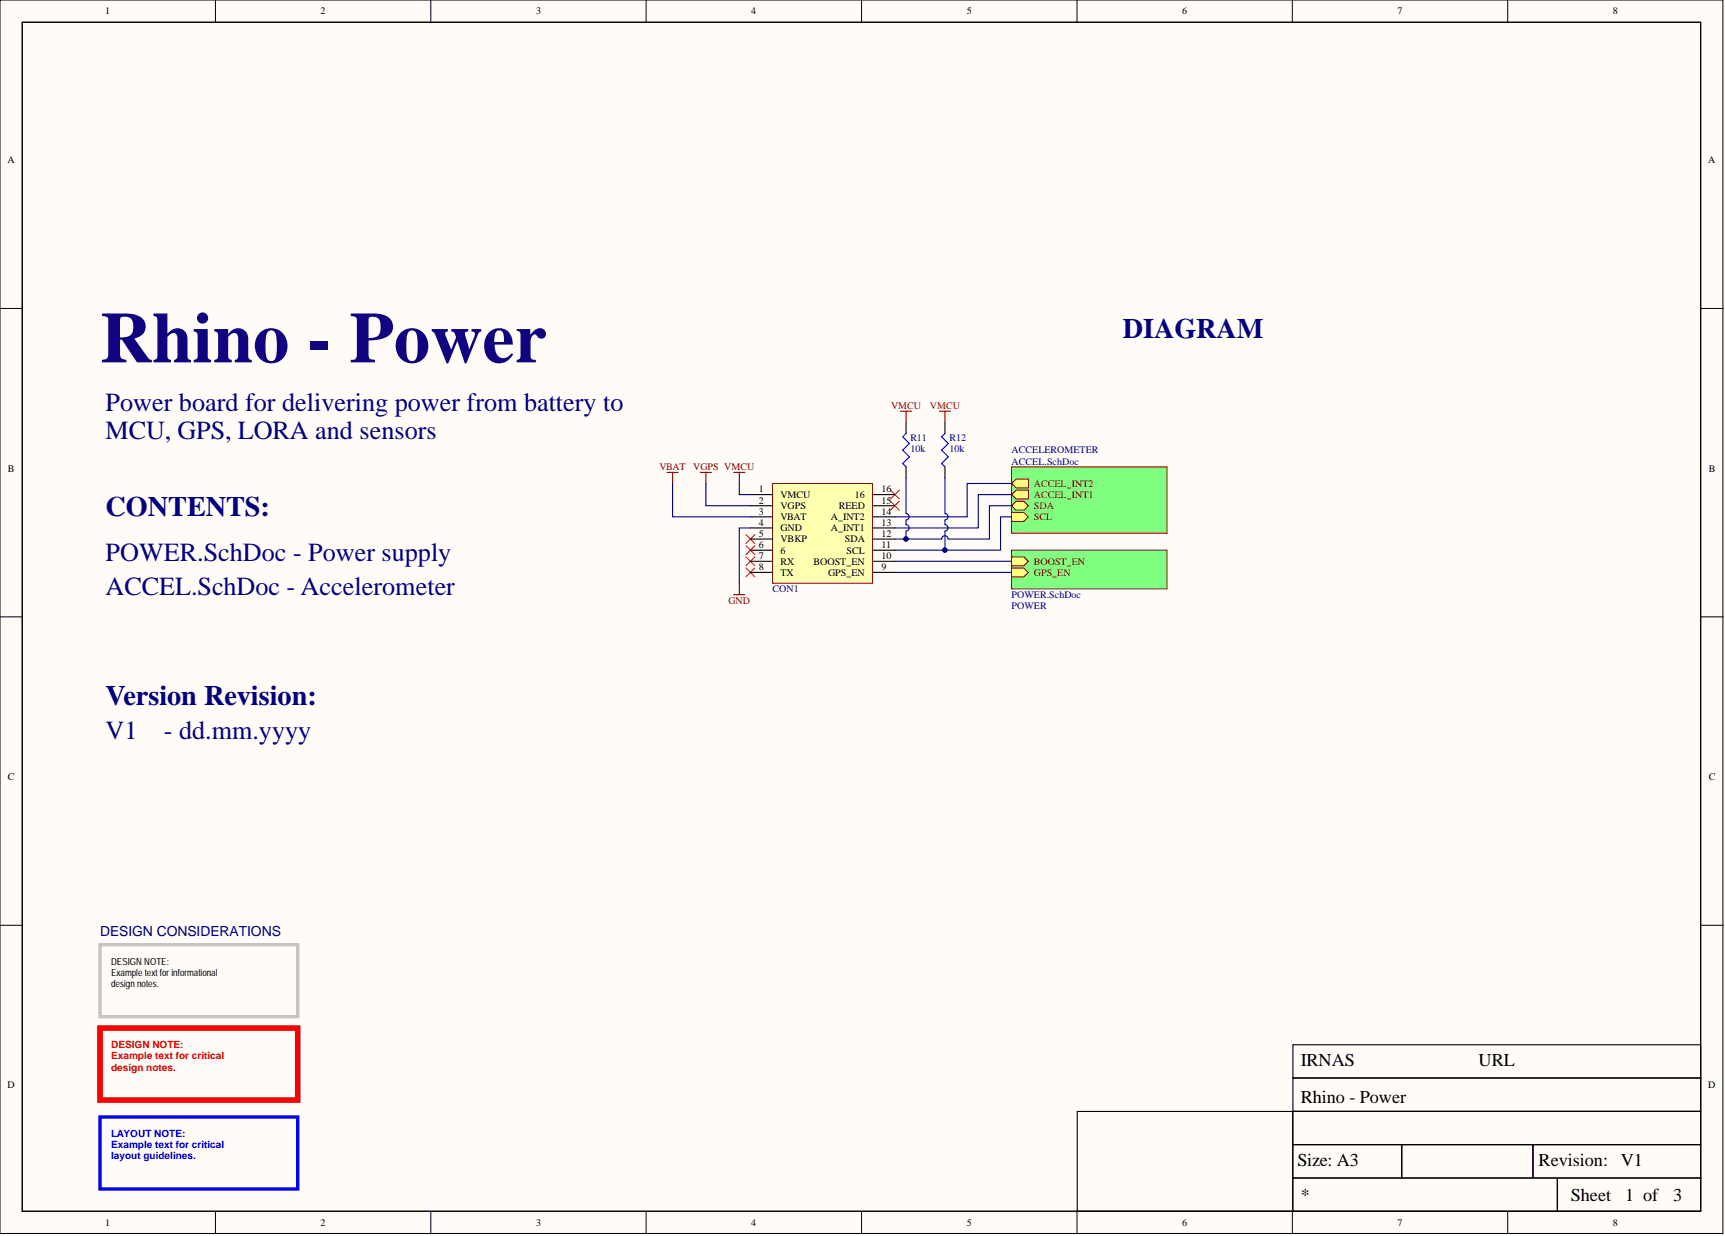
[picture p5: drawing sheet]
<svg xmlns="http://www.w3.org/2000/svg" width="393mm" height="282mm" viewBox="0 0 393 282" stroke-linecap="round" stroke-linejoin="round" font-family="sans-serif">
<g fill="#fffcf8" stroke="#000" stroke-width=".23">
<path d="M0 0h392.9v281.3h-392.9z"/>
<path d="M5.1 5.1h382.7v271.1h-382.7z"/>
</g>
<g fill="none" stroke="#000" stroke-width=".23">
<path d="M49.1 0v5.1M98.2 0v5.1M147.3 0v5.1M196.5 0v5.1M245.6 0v5.1M294.7 0v5.1M343.8 0v5.1M0 70.3h5.1M387.9 70.3h5M0 140.7h5.1M387.9 140.7h5M0 211h5.1"/>
<path d="M387.9 211h5M49.1 276.3v5M98.2 276.3v5M147.3 276.3v5M196.5 276.3v5M245.6 276.3v5M294.7 276.3v5M343.8 276.3v5"/>
</g>
<path d="M5.1 5.1h382.7v271.1h-382.7zM294.8 238.3h93v7.5h-93zM245.6 253.5h49.2v22.7h-49.2zM294.8 253.5h93v7.5h-93zM294.8 245.9h93v7.5h-93zM294.8 261.1h24.8v7.5h-24.8zM294.8 268.7h60.3v7.5h-60.3zM319.7 261.1h29.8v7.5h-29.8zM349.6 261.1h38.2v7.5h-38.2zM355.2 268.7h32.6v7.5h-32.6z" fill="none" stroke="#000" stroke-width=".25"/>
<path d="M22.8 215.4h45.1v16.5h-45.1z" fill="none" stroke="#c6c3c6" stroke-width=".76"/>
<path d="M22.8 234.5h45.1v16.4h-45.1z" fill="none" stroke="#f00" stroke-width="1.3"/>
<path d="M22.8 254.7h45.1v16.5h-45.1z" fill="none" stroke="#00f" stroke-width=".76"/>
<path d="M152.1 107.7h2.5M153.4 107.7v2.6M159.7 107.7h2.5M161 107.7v2.6M167.3 107.7h2.5M168.6 107.7v2.6" fill="none" stroke="#800000" stroke-width=".25"/>
<path d="M230.7 125.5h35.4v8.8h-35.4z" fill="#80ff80" stroke="#800000" stroke-width=".23"/>
<path d="M230.7 129.5h2.8l1 1-1 1.1h-2.8z" fill-rule="evenodd" fill="#ffff80"/>
<path d="M230.7 129.5h2.8l1 1-1 1.1h-2.8z" fill="none" stroke="#800000" stroke-width=".23"/>
<path d="M230.7 127h2.8l1 1-1 1h-2.8z" fill-rule="evenodd" fill="#ffff80"/>
<path d="M230.7 127h2.8l1 1-1 1h-2.8z" fill="none" stroke="#800000" stroke-width=".23"/>
<path d="M230.7 106.5h35.4v15.1h-35.4z" fill="#80ff80" stroke="#800000" stroke-width=".23"/>
<path d="M230.7 112.8l1-1h2.8v2h-2.8z" fill-rule="evenodd" fill="#ffff80"/>
<path d="M230.7 112.8l1-1h2.8v2h-2.8z" fill="none" stroke="#800000" stroke-width=".23"/>
<path d="M230.7 116.9h2.8l1 1-1 1h-2.8z" fill-rule="evenodd" fill="#ffff80"/>
<path d="M230.7 116.9h2.8l1 1-1 1h-2.8z" fill="none" stroke="#800000" stroke-width=".23"/>
<path d="M230.7 115.3l1-1h1.8l1 1-1 1h-1.8z" fill-rule="evenodd" fill="#ffff80"/>
<path d="M230.7 115.3l1-1h1.8l1 1-1 1h-1.8z" fill="none" stroke="#800000" stroke-width=".23"/>
<path d="M230.7 110.3l1-1.1h2.8v2.1h-2.8z" fill-rule="evenodd" fill="#ffff80"/>
<path d="M230.7 110.3l1-1.1h2.8v2.1h-2.8z" fill="none" stroke="#800000" stroke-width=".23"/>
<path d="M203.1 114.3l2 2M203.1 111.8l2 2M205.1 114.3l-2 2M205.1 111.8l-2 2M170.1 129.5l2 2.1M170.1 127l2 2M170.1 124.5l2 2M170.1 121.9l2 2M172.1 129.5l-2 2.1M172.1 127l-2 2M172.1 124.5l-2 2M172.1 121.9l-2 2" fill="none" stroke="#f00" stroke-width=".23"/>
<path d="M167.3 135.6h2.5M168.6 133.1v2.5" fill="none" stroke="#800000" stroke-width=".25"/>
<path d="M176.2 110.3h22.7v22.7h-22.7z" fill="#ffffb0" stroke="#800000" stroke-width=".23"/>
<g fill="none" stroke="#000" stroke-width=".25">
<path d="M206.6 96.3v2.6M215.5 96.3v2.6M171.1 112.8h5.1M171.1 115.3h5.1M171.1 117.9h5.1M199 112.8h5.1M199 115.3h5.1M199 117.9h5.1M206.6 106.5v2.5M215.5 106.5v2.5M171.1 130.5h5.1M171.1 128h5.1"/>
<path d="M171.1 125.5h5.1M171.1 122.9h5.1M171.1 120.4h5.1M199 130.5h5.1M199 128h5.1M199 125.5h5.1M199 122.9h5.1M199 120.4h5.1"/>
</g>
<path d="M206.6 98.9l-.8 .7 1.6 1.5-1.6 1.6 1.6 1.5-1.6 1.5 .8 .8M215.5 98.9l-.8 .7 1.5 1.5-1.5 1.6 1.5 1.5-1.5 1.5 .8 .8" fill="none" stroke="#00f" stroke-width=".25"/>
<path d="M205.3 93.8h2.6M206.6 93.8v2.5M214.2 93.8h2.5M215.5 93.8v2.5" fill="none" stroke="#800000" stroke-width=".25"/>
<g fill="none" stroke="#000080" stroke-width=".25">
<path d="M153.4 110.3v7.6h17.7M161 110.3v5h10.1M168.6 110.3v2.5h2.5M206.6 109v8.1a.74 .74 0 0 1 .7 .7 .74 .74 0 0 1-.7 .8M206.6 118.6v1a.74 .74 0 0 1 .7 .8 .74 .74 0 0 1-.7 .7M215.5 109v8.1a.74 .74 0 0 1 .7 .7 .74 .74 0 0 1-.7 .8M215.5 118.6v1a.74 .74 0 0 1 .7 .8 .74 .74 0 0 1-.7 .7M230.7 112.8h-7.6v7.6h-19M230.7 110.3h-10.2v7.6h-16.4M230.7 117.9h-2.6v7.6h-24M230.7 115.3h-5.1v7.6h-9.4M171.1 120.4h-2.5v12.7"/>
<path d="M204.1 130.5h26.6M204.1 128h26.6M206.6 121.2v1.7M215.5 121.2v4.3M216.2 122.9a.74 .74 0 0 0-.8-.7 .74 .74 0 0 0-.7 .7h-10.6"/>
</g>
<g fill="#000080" stroke="#000080" stroke-width=".23">
<circle cx="206.6" cy="122.9" r=".48"/>
<circle cx="215.4" cy="125.4" r=".48"/>
</g>
<text font-size="16.5" fill="#11037f" x="22.8" y="82.6">Rhino - Power</text>
<g font-size="6.4" fill="#000080">
<text x="256" y="77.2">DIAGRAM</text>
<text x="24.1" y="117.7">CONTENTS:</text>
<text x="24.1" y="160.8">Version Revision:</text>
</g>
<g font-size="6" fill="#000080">
<text x="24.1" y="93.8">Power board for delivering power from battery to</text>
<text x="24.1" y="100.1">MCU, GPS, LORA and sensors</text>
<text x="24.1" y="128">POWER.SchDoc - Power supply</text>
<text x="24.1" y="135.6">ACCEL.SchDoc - Accelerometer</text>
<text x="24.1" y="168.6">V1</text>
<text x="37.3" y="168.6">- dd.mm.yyyy</text>
</g>
<g font-size="4.1">
<text x="296.6" y="243.2">IRNAS</text>
<text x="337.2" y="243.2">URL</text>
<text x="296.6" y="251.6">Rhino - Power</text>
<text x="295.8" y="266">Size: A3</text>
<text x="350.8" y="266">Revision:</text>
<text x="369.6" y="266">V1</text>
<text x="296.6" y="273.9">*</text>
<text x="358.2" y="273.9">Sheet</text>
<text x="370.6" y="273.9">1 of</text>
<text x="381.5" y="273.9">3</text>
</g>
<text font-size="3.2" fill="#000080" x="22.8" y="213.5">DESIGN CONSIDERATIONS</text>
<g font-size="2.3">
<text x="24" y="3.3">1</text>
<text x="73.1" y="3.3">2</text>
<text x="122.2" y="3.3">3</text>
<text x="171.3" y="3.3">4</text>
<text x="220.5" y="3.3">5</text>
<text x="269.6" y="3.3">6</text>
<text x="318.7" y="3.3">7</text>
<text x="367.8" y="3.3">8</text>
<text x="1.7" y="37.2">A</text>
<text x="389.5" y="37.2">A</text>
<text x="1.8" y="107.6">B</text>
<text x="389.6" y="107.6">B</text>
<text x="173" y="112.3">1</text>
<text x="178" y="113.6">VMCU</text>
<text x="194.9" y="113.6">16</text>
<text x="201" y="112.3">16</text>
<text x="173" y="114.8">2</text>
<text x="173" y="117.4">3</text>
<text x="173" y="119.9">4</text>
<text x="178" y="116.1">VGPS</text>
<text x="178" y="118.6">VBAT</text>
<text x="189.4" y="118.6">A_INT2</text>
<text x="191.3" y="116.1">REED</text>
<text x="201" y="114.8">15</text>
<text x="201" y="119.9">13</text>
<text x="201" y="117.4">14</text>
<text x="173" y="122.4">5</text>
<text x="173" y="125">6</text>
<text x="178" y="121.2">GND</text>
<text x="178" y="123.7">VBKP</text>
<text x="189.4" y="121.2">A_INT1</text>
<text x="192.7" y="123.7">SDA</text>
<text x="201" y="125">11</text>
<text x="201" y="122.4">12</text>
<text x="173" y="127.5">7</text>
<text x="173" y="130">8</text>
<text x="178" y="126.2">6</text>
<text x="178" y="128.8">RX</text>
<text x="178" y="131.3">TX</text>
<text x="185.5" y="128.8">BOOST_EN</text>
<text x="188.8" y="131.3">GPS_EN</text>
<text x="193" y="126.2">SCL</text>
<text x="201" y="130">9</text>
<text x="201" y="127.5">10</text>
<text x="1.8" y="177.9">C</text>
<text x="389.6" y="177.9">C</text>
<text x="1.7" y="248.2">D</text>
<text x="389.5" y="248.2">D</text>
<text x="24" y="279.6">1</text>
<text x="73.1" y="279.6">2</text>
<text x="122.2" y="279.6">3</text>
<text x="171.3" y="279.6">4</text>
<text x="220.5" y="279.6">5</text>
<text x="269.6" y="279.6">6</text>
<text x="318.7" y="279.6">7</text>
<text x="367.8" y="279.6">8</text>
</g>
<g font-size="2.3" fill="#800000">
<text x="203.2" y="93.3">VMCU</text>
<text x="212.1" y="93.3">VMCU</text>
<text x="150.4" y="107.2">VBAT</text>
<text x="158.1" y="107.2">VGPS VMCU</text>
<text x="235.8" y="113.6">ACCEL_INT1</text>
<text x="235.8" y="111">ACCEL_INT2</text>
<text x="235.8" y="118.6">SCL</text>
<text x="235.8" y="116.1">SDA</text>
<text x="235.8" y="131.3">GPS_EN</text>
<text x="235.8" y="128.8">BOOST_EN</text>
<text x="166.1" y="137.6">GND</text>
</g>
<g font-size="2.3" fill="#000080">
<text x="207.6" y="100.6">R11</text>
<text x="216.5" y="100.6">R12</text>
<text x="207.6" y="103.2">10k</text>
<text x="216.5" y="103.2">10k</text>
<text x="230.7" y="103.4">ACCELEROMETER</text>
<text x="230.7" y="106">ACCEL.SchDoc</text>
<text x="176.2" y="135.1">CON1</text>
<text x="230.7" y="136.4">POWER.SchDoc</text>
<text x="230.7" y="138.9">POWER</text>
</g>
<g font-size="2.3" fill="#f00">
<text x="25.3" y="239.1">DESIGN NOTE:</text>
<text x="25.3" y="241.6">Example text for critical</text>
<text x="25.3" y="244.1">design notes.</text>
</g>
<g font-size="2.3" fill="#00f">
<text x="25.3" y="259.3">LAYOUT NOTE:</text>
<text x="25.3" y="261.9">Example text for critical</text>
<text x="25.3" y="264.4">layout guidelines.</text>
</g>
<g font-size="2.2">
<text x="25.3" y="220.1">DESIGN NOTE:</text>
<text x="25.3" y="222.6">Example text for informational</text>
<text x="25.3" y="225.1">design notes.</text>
</g>
</svg>
